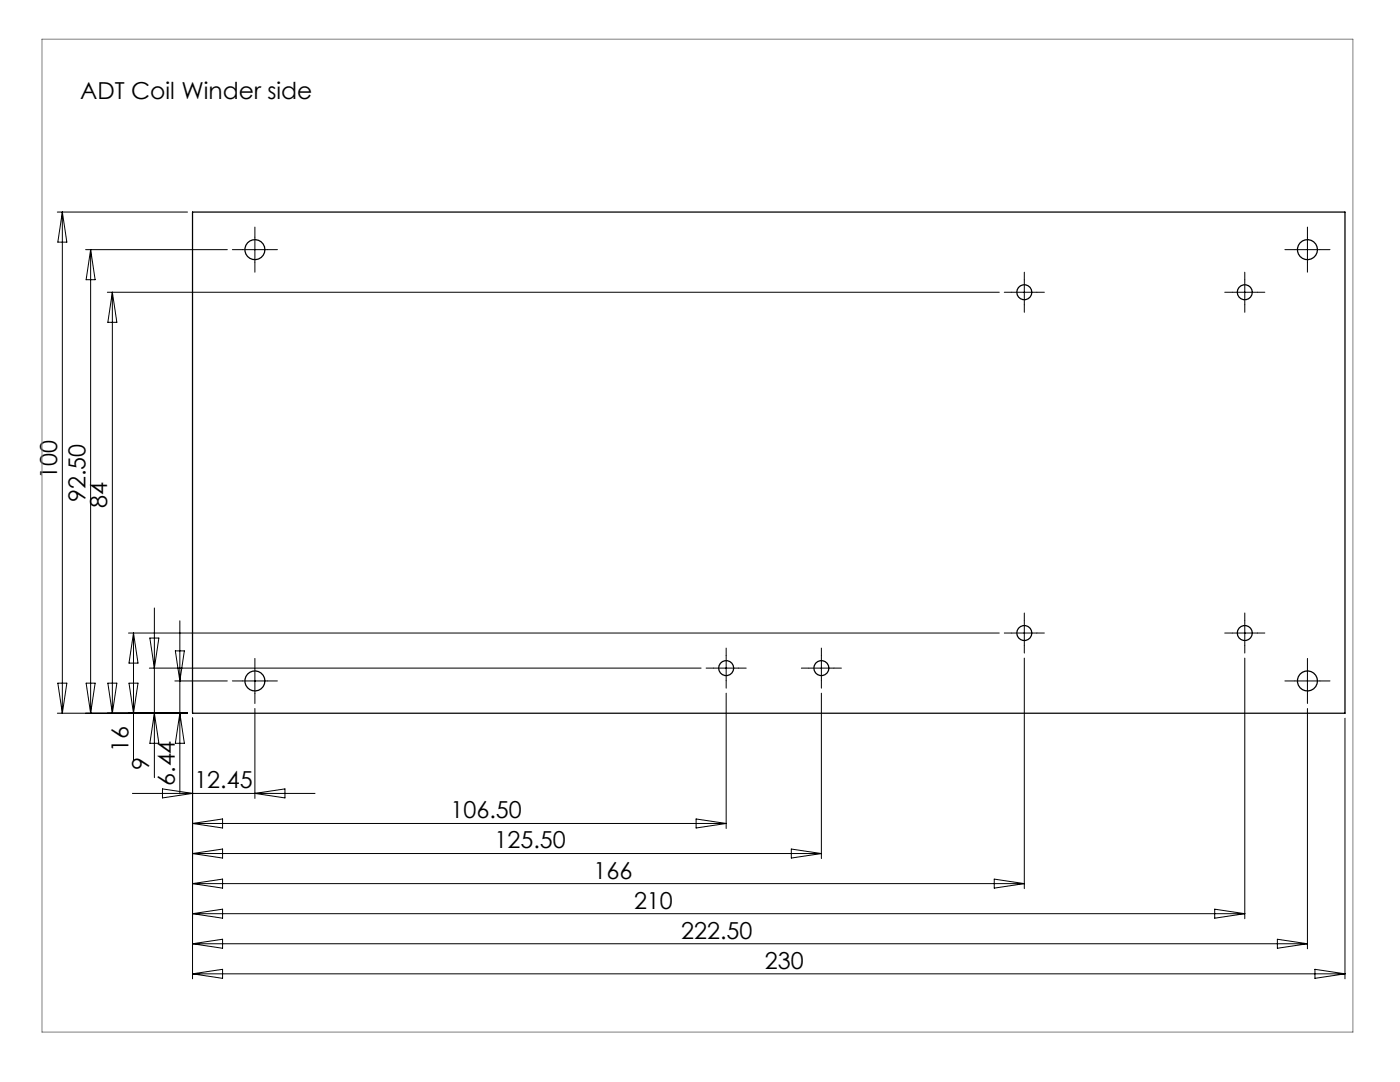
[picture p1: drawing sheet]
<svg xmlns="http://www.w3.org/2000/svg" width="279mm" height="216mm" viewBox="0 0 279 216" stroke-linecap="round" stroke-linejoin="round" font-family="sans-serif">
<g fill="none" stroke="#000" stroke-width=".2" stroke-dasharray="15.2 1.3 1.3 1.3">
<path d="M48.4 49.8h-2M50.9 47.3v-2M50.9 52.3v2M53.4 49.8h2M201.9 58.3h-1.5M204.4 55.8v-1.5M206.9 58.3h1.5M245.9 58.3h-1.5M248.4 55.8v-1.5M250.9 58.3h1.5M258.4 49.8h-2M260.9 47.3v-2"/>
<path d="M260.9 52.3v2M263.4 49.8h2M204.4 60.8v1.5M248.4 60.8v1.5M48.4 135.9h-2M50.9 133.4v-2M50.9 138.4v2M53.4 135.9h2M142.4 133.3h-1.5M144.9 130.8v-1.5M144.9 135.8v1.5M147.4 133.3h1.5"/>
<path d="M161.4 133.3h-1.5M163.9 130.8v-1.5M163.9 135.8v1.5M166.4 133.3h1.5M201.9 126.3h-1.5M204.4 123.8v-1.5M204.4 128.8v1.5M206.9 126.3h1.5M245.9 126.3h-1.5M248.4 123.8v-1.5M248.4 128.8v1.5M250.9 126.3h1.5"/>
<path d="M258.4 135.9h-2M260.9 133.4v-2M260.9 138.4v2M263.4 135.9h2"/>
</g>
<g fill="none" stroke="#000" stroke-width=".2">
<path d="M11.4 42.3h26M12.4 42.3v100M12.4 42.3l.9 6h-1.8zM17.1 49.8h28.3M18.1 49.8v92.5M18.1 49.8l.9 6h-1.8zM21.4 58.3h178M22.4 58.3v84M22.4 58.3l.9 6h-1.8zM48.4 49.8h5M50.9 47.3v5M201.9 58.3h5"/>
<path d="M204.4 55.8v5M245.9 58.3h5M248.4 55.8v5M258.4 49.8h5M260.9 47.3v5M11.5 136.3h1.8l-.9 6zM17.2 136.3h1.8l-.9 6zM21.5 136.3h1.8l-.9 6zM25.6 126.3h173.8M25.7 136.3h1.8l-.9 6zM26.6 126.3v25.4M26.6 126.3l.9 6h-1.8z"/>
<path d="M29.8 133.3h110.1M29.9 127.3h1.8l-.9 6zM30.8 121.3v33.9M34.9 135.9h10.5M35 129.9h1.8l-.9 6zM35.9 123.9v34.5M48.4 135.9h5M50.9 133.4v5M142.4 133.3h5M144.9 130.8v5M144.9 138.3v27M161.4 133.3h5"/>
<path d="M163.9 130.8v5M163.9 138.3v33M201.9 126.3h5M204.4 123.8v5M204.4 131.3v46M245.9 126.3h5M248.4 123.8v5M248.4 131.3v52M258.4 135.9h5M260.9 133.4v5M11.4 142.3h26M26.4 158.3h36.5"/>
<path d="M30.8 142.3l.9 6h-1.8zM32.4 157.4l6 .9-6 .9zM35.9 142.3l.9 6h-1.8zM38.4 143.3v52M50.9 141.4v17.9M50.9 158.3l6-.9v1.8zM260.9 141.4v47.9M268.4 143.3v52M38.4 164.3l6-.9v1.8zM38.4 170.3l6-.9v1.8zM38.4 176.3l6-.9v1.8zM38.4 164.3h106.5"/>
<path d="M38.4 170.3h125.5M38.4 176.3h166M138.9 163.4l6 .9-6 .9zM157.9 169.4l6 .9-6 .9zM198.4 175.4l6 .9-6 .9zM38.4 194.3h230M38.4 194.3l6-.9v1.8zM38.4 182.3l6-.9v1.8zM38.4 188.3l6-.9v1.8zM38.4 188.3h222.5M38.4 182.3h210M242.4 181.4l6 .9-6 .9z"/>
<path d="M254.9 187.4l6 .9-6 .9zM262.4 193.4l6 .9-6 .9z"/>
</g>
<path d="M8.4 7.8h261.6v198.1h-261.6z" fill="none" stroke="#808080" stroke-width=".2"/>
<g fill="none" stroke="#000" stroke-width=".25">
<path d="M38.4 42.3h230v100h-230z"/>
<circle cx="50.9" cy="49.8" r="2"/>
<circle cx="204.4" cy="58.3" r="1.5"/>
<circle cx="248.4" cy="58.3" r="1.5"/>
<circle cx="260.9" cy="49.8" r="2"/>
<circle cx="50.9" cy="135.9" r="2"/>
<circle cx="144.9" cy="133.3" r="1.5"/>
<circle cx="163.9" cy="133.3" r="1.5"/>
<circle cx="204.4" cy="126.3" r="1.5"/>
<circle cx="248.4" cy="126.3" r="1.5"/>
<circle cx="260.9" cy="135.9" r="2"/>
</g>
<g font-size="4.7">
<text x="16" y="19.7">ADT Coil Winder side</text>
<text x="11.4" y="95.6" transform="rotate(-90 11.4 95.6)">100</text>
<text x="17.1" y="100.2" transform="rotate(-90 17.1 100.2)">92.50</text>
<text x="21.4" y="101.3" transform="rotate(-90 21.4 101.3)">84</text>
<text x="25.6" y="150.1" transform="rotate(-90 25.6 150.1)">16</text>
<text x="29.8" y="153.6" transform="rotate(-90 29.8 153.6)">9</text>
<text x="34.9" y="156.8" transform="rotate(-90 34.9 156.8)">6.44</text>
<text x="38.8" y="157.3">12.45</text>
<text x="89.9" y="163.3">106.50</text>
<text x="98.7" y="169.3">125.50</text>
<text x="118.4" y="175.3">166</text>
<text x="126.5" y="181.3">210</text>
<text x="135.9" y="187.3">222.50</text>
<text x="152.6" y="193.3">230</text>
</g>
</svg>
